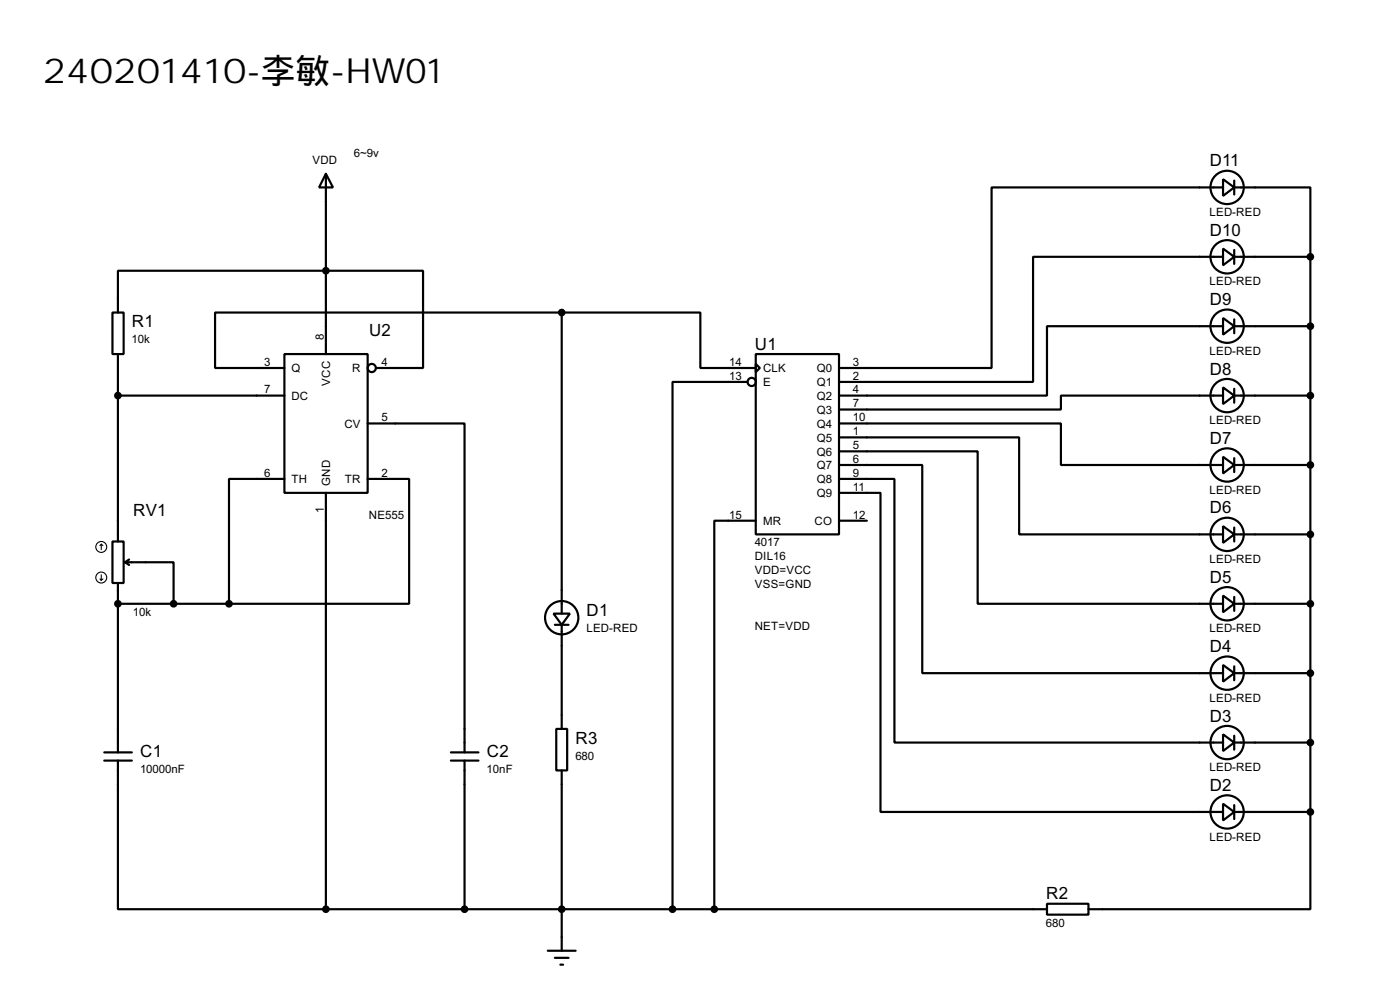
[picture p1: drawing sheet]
<svg xmlns="http://www.w3.org/2000/svg" width="256mm" height="180mm" viewBox="0 0 256 180" stroke-linecap="round" stroke-linejoin="round" font-family="sans-serif">
<g fill="none" stroke="#000" stroke-width=".4">
<path d="M59.7 31.8l1.3 2.5h-2.6zM59.7 31.8v33M224 32.8l2.1 1.5-2.1 1.5zM224 34.3h-42.4v33h-27.9M226.1 34.3h13.9v12.7M226.1 33v2.6M20.6 57.2h2v7.6h-2zM21.6 57.2v-7.7h55.9v17.8h-8.7M102.9 57.2h-63.5v10.1h12.7M102.9 57.2h25.4v10.1h10.1M102.9 57.2v55.1M224 45.5l2.1 1.5-2.1 1.5z"/>
<path d="M224 58.2l2.1 1.5-2.1 1.5zM224 59.7h-32.2v12.7h-38.1M224 47h-34.8v22.9h-35.5M226.1 59.7h13.9M226.1 47h13.9M226.1 45.7v2.6M226.1 58.4v2.6M240 47v101.6M21.6 72.4h30.5M21.6 64.8v34.3M52.1 64.8h15.2v25.4h-15.2zM67.3 77.5h17.8v60.2"/>
<path d="M136.9 69.9h-13.7v96.5M138.4 64.8h15.3v33h-15.3zM138.4 66.6l.8 .7-.8 .8zM153.7 77.5h40.6v7.6h29.7M224 70.9l2.1 1.5-2.1 1.5zM224 72.4h-29.7v2.5h-40.6M226.1 72.4h13.9M226.1 71.1v2.6M20.6 99.1h2v7.6h-2zM52.1 87.6h-10.2v22.9M59.7 90.2v76.2M67.3 87.6h7.6v22.9h-33"/>
<path d="M138.4 95.3h-7.6v71.1M153.7 87.6h10.1v48.3h60.2M153.7 85.1h15.2v38.1h55.1M153.7 82.6h25.4v27.9h44.9M153.7 90.2h7.6v58.4h62.7M153.7 80h33v17.8h37.3M153.7 95.3h5.1M224 83.6l2.1 1.5-2.1 1.5zM224 96.3l2.1 1.5-2.1 1.5zM226.1 97.8h13.9M226.1 85.1h13.9M226.1 83.8v2.6"/>
<path d="M226.1 96.5v2.6M21.6 110.5h20.3M21.6 106.7v31M22.9 102.9h8.9v7.6M22.9 102.9l.7 .5M23.6 102.4l-.7 .5M101.4 112.3h3l-1.5 2zM101.6 114.3h2.5M102.9 114.3v19.1M224 109l2.1 1.5-2.1 1.5zM226.1 110.5h13.9M226.1 109.2v2.6"/>
<path d="M19.1 137.7h5M19.1 139.2h5M21.6 139.2v27.2h38.1M82.6 137.7h5M82.6 139.2h5M85.1 139.2v27.2M101.9 133.4h2v7.6h-2zM224 134.4l2.1 1.5-2.1 1.5zM224 121.7l2.1 1.5-2.1 1.5zM226.1 135.9h13.9M226.1 123.2h13.9M226.1 121.9v2.6"/>
<path d="M226.1 134.6v2.6M102.9 141v33M224 147.1l2.1 1.5-2.1 1.5zM226.1 148.6h13.9M226.1 147.3v2.6M240 148.6v17.8h-40.6M59.7 166.4h132.1M100.3 174h5.1M101.6 175.3h2.5M102.6 176.5h.5M191.8 165.4h7.6v2h-7.6z"/>
<circle cx="224.8" cy="34.3" r="3.1"/>
<circle cx="224.8" cy="47" r="3.1"/>
<circle cx="224.8" cy="59.7" r="3.1"/>
<circle cx="68.1" cy="67.3" r=".75"/>
<circle cx="137.7" cy="69.9" r=".75"/>
<circle cx="224.8" cy="72.4" r="3.1"/>
<circle cx="224.8" cy="97.8" r="3.1"/>
<circle cx="224.8" cy="85.1" r="3.1"/>
<circle cx="102.9" cy="113.1" r="3.1"/>
<circle cx="224.8" cy="110.5" r="3.1"/>
<circle cx="224.8" cy="135.9" r="3.1"/>
<circle cx="224.8" cy="123.2" r="3.1"/>
<circle cx="224.8" cy="148.6" r="3.1"/>
</g>
<g fill="none" stroke="#000" stroke-width=".2">
<path d="M18.5 99.6l-.2 .2M18.5 99.6l.3 .2M18.5 99.6v1M18.3 105.9l.2 .3M18.5 105.2v1M18.8 105.9l-.3 .3"/>
<circle cx="18.5" cy="105.7" r="1"/>
<circle cx="18.5" cy="100.1" r="1"/>
</g>
<g fill="#000" stroke="#000" stroke-width=".4">
<circle cx="59.7" cy="49.5" r=".5"/>
<circle cx="102.9" cy="57.2" r=".5"/>
<circle cx="240" cy="59.7" r=".5"/>
<circle cx="240" cy="47" r=".5"/>
<circle cx="21.6" cy="72.4" r=".5"/>
<circle cx="240" cy="72.4" r=".5"/>
<circle cx="240" cy="97.8" r=".5"/>
<circle cx="240" cy="85.1" r=".5"/>
<circle cx="21.6" cy="110.5" r=".5"/>
<circle cx="31.8" cy="110.5" r=".5"/>
<circle cx="41.9" cy="110.5" r=".5"/>
<circle cx="240" cy="110.5" r=".5"/>
<circle cx="240" cy="135.9" r=".5"/>
<circle cx="240" cy="123.2" r=".5"/>
<circle cx="240" cy="148.6" r=".5"/>
<circle cx="59.7" cy="166.4" r=".5"/>
<circle cx="85.1" cy="166.4" r=".5"/>
<circle cx="102.9" cy="166.4" r=".5"/>
<circle cx="123.2" cy="166.4" r=".5"/>
<circle cx="130.8" cy="166.4" r=".5"/>
</g>
<text font-size="6.3" x="7.9" y="15.3">240201410-李敏-HW01</text>
<g font-size="3.4">
<text x="221.6" y="30.4">D11</text>
<text x="221.6" y="43.1">D10</text>
<text x="24.2" y="59.9">R1</text>
<text x="221.6" y="55.8">D9</text>
<text x="67.6" y="61.4">U2</text>
<text x="138.3" y="64">U1</text>
<text x="221.6" y="68.5">D8</text>
<text x="221.6" y="81.2">D7</text>
<text x="24.4" y="94.5">RV1</text>
<text x="221.6" y="93.9">D6</text>
<text x="221.6" y="106.6">D5</text>
<text x="107.5" y="112.7">D1</text>
<text x="221.6" y="119.3">D4</text>
<text x="105.5" y="136.1">R3</text>
<text x="221.6" y="132">D3</text>
<text x="25.7" y="138.6">C1</text>
<text x="89.2" y="138.6">C2</text>
<text x="221.6" y="144.7">D2</text>
<text x="191.7" y="164.6">R2</text>
</g>
<g font-size="2.3">
<text x="64.8" y="28.7">6~9v</text>
<text x="57.2" y="30">VDD</text>
<text x="221.6" y="39.5">LED-RED</text>
<text x="221.6" y="52.2">LED-RED</text>
<text x="24.1" y="62.8">10k</text>
<text x="59.3" y="62.2" transform="rotate(-90 59.3 62.2)">8</text>
<text x="221.6" y="64.9">LED-RED</text>
<text x="48.4" y="72">7</text>
<text x="48.4" y="66.9">3</text>
<text x="53.4" y="68.1">Q</text>
<text x="60.5" y="70.6" transform="rotate(-90 60.5 70.6)">VCC</text>
<text x="64.5" y="68.1">R</text>
<text x="69.9" y="66.9">4</text>
<text x="133.6" y="66.9">14</text>
<text x="133.6" y="69.5">13</text>
<text x="139.8" y="68.1">CLK</text>
<text x="139.8" y="70.7">E</text>
<text x="149.6" y="68.1">Q0</text>
<text x="149.6" y="70.7">Q1</text>
<text x="156.2" y="66.9">3</text>
<text x="156.2" y="69.5">2</text>
<text x="156.2" y="72">4</text>
<text x="53.4" y="73.2">DC</text>
<text x="69.9" y="77.1">5</text>
<text x="149.6" y="73.2">Q2</text>
<text x="149.6" y="75.7">Q3</text>
<text x="156.2" y="74.5">7</text>
<text x="156.2" y="77.1">10</text>
<text x="221.6" y="77.6">LED-RED</text>
<text x="63.1" y="78.3">CV</text>
<text x="149.6" y="78.3">Q4</text>
<text x="149.6" y="80.8">Q5</text>
<text x="149.6" y="83.4">Q6</text>
<text x="156.2" y="79.6">1</text>
<text x="156.2" y="82.2">5</text>
<text x="48.4" y="87.2">6</text>
<text x="53.4" y="88.4">TH</text>
<text x="60.5" y="88.9" transform="rotate(-90 60.5 88.9)">GND</text>
<text x="63.2" y="88.4">TR</text>
<text x="69.9" y="87.2">2</text>
<text x="149.6" y="85.9">Q7</text>
<text x="149.6" y="88.4">Q8</text>
<text x="156.2" y="84.7">6</text>
<text x="156.2" y="87.2">9</text>
<text x="156.2" y="89.8">11</text>
<text x="59.3" y="93.9" transform="rotate(-90 59.3 93.9)">1</text>
<text x="67.6" y="94.9">NE555</text>
<text x="133.6" y="94.9">15</text>
<text x="149.6" y="91">Q9</text>
<text x="156.2" y="94.9">12</text>
<text x="221.6" y="90.3">LED-RED</text>
<text x="138.2" y="100">4017</text>
<text x="139.8" y="96.1">MR</text>
<text x="149.2" y="96.1">CO</text>
<text x="138.3" y="102.5">DIL16</text>
<text x="138.3" y="105.1">VDD=VCC</text>
<text x="138.3" y="107.6">VSS=GND</text>
<text x="221.6" y="103">LED-RED</text>
<text x="24.3" y="112.7">10k</text>
<text x="107.4" y="115.6">LED-RED</text>
<text x="138.3" y="115.2">NET=VDD</text>
<text x="221.6" y="115.7">LED-RED</text>
<text x="221.6" y="128.4">LED-RED</text>
<text x="25.6" y="141.5">10000nF</text>
<text x="89.1" y="141.5">10nF</text>
<text x="105.4" y="139">680</text>
<text x="221.6" y="141.1">LED-RED</text>
<text x="221.6" y="153.8">LED-RED</text>
<text x="191.6" y="169.6">680</text>
</g>
</svg>
